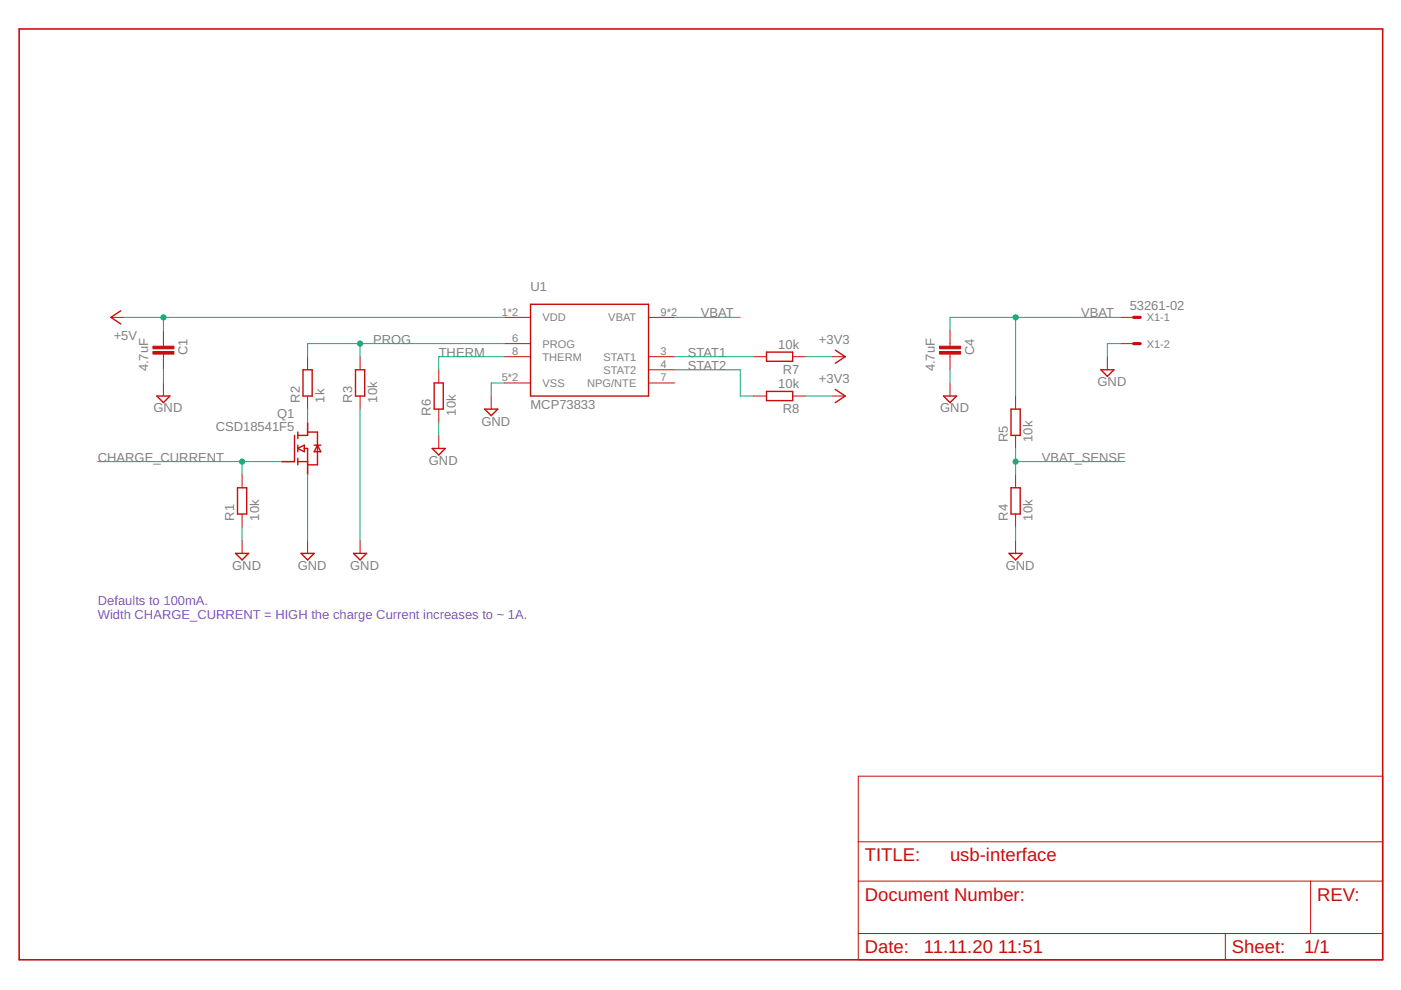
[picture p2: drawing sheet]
<svg xmlns="http://www.w3.org/2000/svg" width="297mm" height="210mm" viewBox="0 0 297 210" stroke-linecap="round" stroke-linejoin="round" font-family="sans-serif">
<path d="M240.3 67.3h1.4M240.3 72.9h1.4" fill="none" stroke="#c90d0c" stroke-width=".68"/>
<g fill="none" stroke="#c90d0c" stroke-width=".21">
<path d="M23.5 67.3h2.8M34.6 70.1v3.3M34.6 75.1v3.3M65.2 75.6v2.8M76.3 75.6v2.8M93 78.4v2.8M106.9 67.3h5.6M106.9 72.9h5.6M106.9 75.6h5.6M137.5 67.3h5.5M137.5 75.6h5.5M137.5 78.4h5.5"/>
<path d="M159.7 75.6h2.8M168.1 75.6h2.8M176.4 75.6h2.8M201.4 70.1v3.3M201.4 75.1v3.3M234.8 75.6v2.8M237.6 67.3h2.7M237.6 72.9h2.7M34.6 81.2v2.8M59.7 97.9h2.7M65.2 84v2.7M65.2 89.5v2.8"/>
<path d="M65.2 97.9v2.7M76.3 84v2.7M93 86.7v2.8M93 92.3v2.8M104.1 84v2.7M106.9 81.2h5.6M137.5 81.2h5.5M159.7 84h2.8M168.1 84h2.8M176.4 84h2.8M201.4 81.2v2.8M215.3 84v2.7"/>
<path d="M215.3 92.3v2.8M51.3 100.6v2.8M51.3 109v2.8M51.3 114.6v2.7M65.2 114.6v2.7M76.3 114.6v2.7M215.3 100.6v2.8M215.3 109v2.8M215.3 114.6v2.7M182 164.6h111.2v38.9h-111.2zM182 178.5h111.2M182 186.8h111.2"/>
<path d="M182 197.9h111.2M259.8 197.9v5.6M277.9 186.8v11.1"/>
</g>
<path d="M4.1 6.1h289.1v197.4h-289.1z" fill="none" stroke="#c90d0c" stroke-width=".34"/>
<g fill="none" stroke="#c90d0c" stroke-width=".3">
<path d="M25.6 65.9l-2.1 1.4 2.1 1.4M64.2 78.4h2v5.6h-2zM75.4 78.4h1.9v5.6h-1.9zM112.5 64.5h25v19.5h-25zM162.5 74.7h5.6v1.9h-5.6zM177.1 74.2l2.1 1.4-2.1 1.4M233.4 78.4h2.8l-1.4 1.4zM33.3 84h2.7l-1.4 1.4zM62.4 92.3v5.6h-2.7M63.1 97.9h2.1M63.1 91.6v1.4M63.1 94.4v1.4"/>
<path d="M63.1 97.2v1.4M63.1 95.1l1.4-.7v1.4zM64.5 95.1h.7v5.5M65.2 89.5v2.8h-2.1M65.2 91.6h2.1v7h-2.1M66.6 94.4h1.4M67.3 94.4l.7 1.4h-1.4zM91.6 95.1h2.8l-1.4 1.4zM92.1 81.2h1.9v5.5h-1.9zM102.7 86.7h2.8l-1.4 1.4zM162.5 83h5.6v1.9h-5.6zM177.1 82.6l2.1 1.4-2.1 1.4"/>
<path d="M200 84h2.8l-1.4 1.4zM214.4 86.7h1.9v5.6h-1.9zM49.9 117.3h2.8l-1.4 1.4zM50.4 103.4h1.9v5.6h-1.9zM63.8 117.3h2.8l-1.4 1.4zM75 117.3h2.7l-1.4 1.4zM213.9 117.3h2.8l-1.4 1.4zM214.4 103.4h1.9v5.6h-1.9z"/>
</g>
<g fill="#c90d0c" stroke="#c90d0c" stroke-width=".21">
<path d="M199.2 74.5h4.4v.6h-4.4z"/>
<path d="M199.2 73.4h4.4v.6h-4.4z"/>
<path d="M32.4 74.5h4.5v.6h-4.5z"/>
<path d="M32.4 73.4h4.5v.6h-4.5z"/>
</g>
<g fill="none" stroke="#0dab76" stroke-width=".21">
<path d="M26.3 67.3h80.6M34.6 67.3v2.8M34.6 78.4v2.8M76.3 72.9v2.7M106.9 72.9h-41.7v2.7M106.9 75.6h-13.9v2.8M143 67.3h14M143 75.6h16.7M143 78.4h14v5.6h2.7M170.9 75.6h5.5M201.4 78.4v2.8M215.3 67.3v16.7"/>
<path d="M237.6 72.9h-2.8v2.7M237.6 67.3h-36.2v2.8M20.7 97.9h39M51.3 97.9v2.7M65.2 86.7v2.8M76.3 86.7v27.9M93 89.5v2.8M106.9 81.2h-2.8v2.8M170.9 84h5.5M215.3 97.9h22.3M215.3 95.1v5.5M51.3 111.8v2.8"/>
<path d="M65.2 100.6v14M215.3 111.8v2.8"/>
</g>
<g fill="#0dab76" stroke="#0dab76" stroke-width=".21">
<circle cx="51.3" cy="97.9" r=".55"/>
<circle cx="76.3" cy="72.9" r=".55"/>
<circle cx="215.3" cy="67.3" r=".55"/>
<circle cx="215.3" cy="97.9" r=".55"/>
<circle cx="34.6" cy="67.3" r=".55"/>
</g>
<g font-size="3.9" fill="#c90d0c">
<text x="183.4" y="182.6">TITLE:</text>
<text x="201.4" y="182.6">usb-interface</text>
<text x="183.4" y="191">Document Number:</text>
<text x="279.3" y="191">REV:</text>
<text x="183.4" y="202.1">Date:</text>
<text x="195.9" y="202.1">11.11.20</text>
<text x="211.6" y="202.1">11:51</text>
<text x="261.2" y="202.1">Sheet:</text>
<text x="276.5" y="202.1">1/1</text>
</g>
<g font-size="2.8" fill="#808080">
<text x="112.5" y="61.7">U1</text>
<text x="239.5" y="65.8">53261-02</text>
<text x="148.6" y="67.3">VBAT</text>
<text x="229.2" y="67.3">VBAT</text>
<text x="24.1" y="72">+5V</text>
<text x="39.8" y="75.2" transform="rotate(-90 39.8 75.2)">C1</text>
<text x="79.1" y="72.8">PROG</text>
<text x="93" y="75.6">THERM</text>
<text x="145.8" y="75.6">STAT1</text>
<text x="165" y="74">10k</text>
<text x="173.6" y="72.8">+3V3</text>
<text x="206.6" y="75.2" transform="rotate(-90 206.6 75.2)">C4</text>
<text x="31.4" y="78.8" transform="rotate(-90 31.4 78.8)">4.7uF</text>
<text x="145.8" y="78.4">STAT2</text>
<text x="165" y="82.3">10k</text>
<text x="165.9" y="79.2">R7</text>
<text x="173.6" y="81.2">+3V3</text>
<text x="198.2" y="78.8" transform="rotate(-90 198.2 78.8)">4.7uF</text>
<text x="232.7" y="81.9">GND</text>
<text x="32.6" y="87.4">GND</text>
<text x="58.8" y="88.7">Q1</text>
<text x="63.6" y="85.4" transform="rotate(-90 63.6 85.4)">R2</text>
<text x="68.8" y="85.4" transform="rotate(-90 68.8 85.4)">1k</text>
<text x="74.7" y="85.4" transform="rotate(-90 74.7 85.4)">R3</text>
<text x="80" y="85.4" transform="rotate(-90 80 85.4)">10k</text>
<text x="91.4" y="88.1" transform="rotate(-90 91.4 88.1)">R6</text>
<text x="96.6" y="88.1" transform="rotate(-90 96.6 88.1)">10k</text>
<text x="112.5" y="86.7">MCP73833</text>
<text x="165.9" y="87.6">R8</text>
<text x="199.3" y="87.4">GND</text>
<text x="45.8" y="91.5">CSD18541F5</text>
<text x="102.1" y="90.2">GND</text>
<text x="213.7" y="93.7" transform="rotate(-90 213.7 93.7)">R5</text>
<text x="218.9" y="93.7" transform="rotate(-90 218.9 93.7)">10k</text>
<text x="20.7" y="97.9">CHARGE_CURRENT</text>
<text x="90.9" y="98.6">GND</text>
<text x="220.9" y="97.9">VBAT_SENSE</text>
<text x="49.7" y="110.4" transform="rotate(-90 49.7 110.4)">R1</text>
<text x="54.9" y="110.4" transform="rotate(-90 54.9 110.4)">10k</text>
<text x="213.7" y="110.4" transform="rotate(-90 213.7 110.4)">R4</text>
<text x="218.9" y="110.4" transform="rotate(-90 218.9 110.4)">10k</text>
<text x="49.2" y="120.8">GND</text>
<text x="63.1" y="120.8">GND</text>
<text x="74.3" y="120.8">GND</text>
<text x="213.2" y="120.8">GND</text>
</g>
<g font-size="2.8" fill="#8252c2">
<text x="20.7" y="128.3">Defaults to 100mA.</text>
<text x="20.7" y="131.2">Width CHARGE_CURRENT = HIGH the charge Current increases to ~ 1A.</text>
</g>
<g font-size="2.3" fill="#808080">
<text x="106.4" y="66.9">1*2</text>
<text x="115" y="68.1">VDD</text>
<text x="129" y="68.1">VBAT</text>
<text x="140.1" y="66.9">9*2</text>
<text x="243.1" y="68.1">X1-1</text>
<text x="108.6" y="72.5">6</text>
<text x="108.6" y="75.2">8</text>
<text x="115" y="73.7">PROG</text>
<text x="115" y="76.5">THERM</text>
<text x="128" y="76.5">STAT1</text>
<text x="140.1" y="75.2">3</text>
<text x="243.1" y="73.7">X1-2</text>
<text x="106.4" y="80.8">5*2</text>
<text x="115" y="82">VSS</text>
<text x="124.5" y="82">NPG/NTE</text>
<text x="128" y="79.2">STAT2</text>
<text x="140.1" y="78">4</text>
<text x="140.1" y="80.8">7</text>
</g>
</svg>
